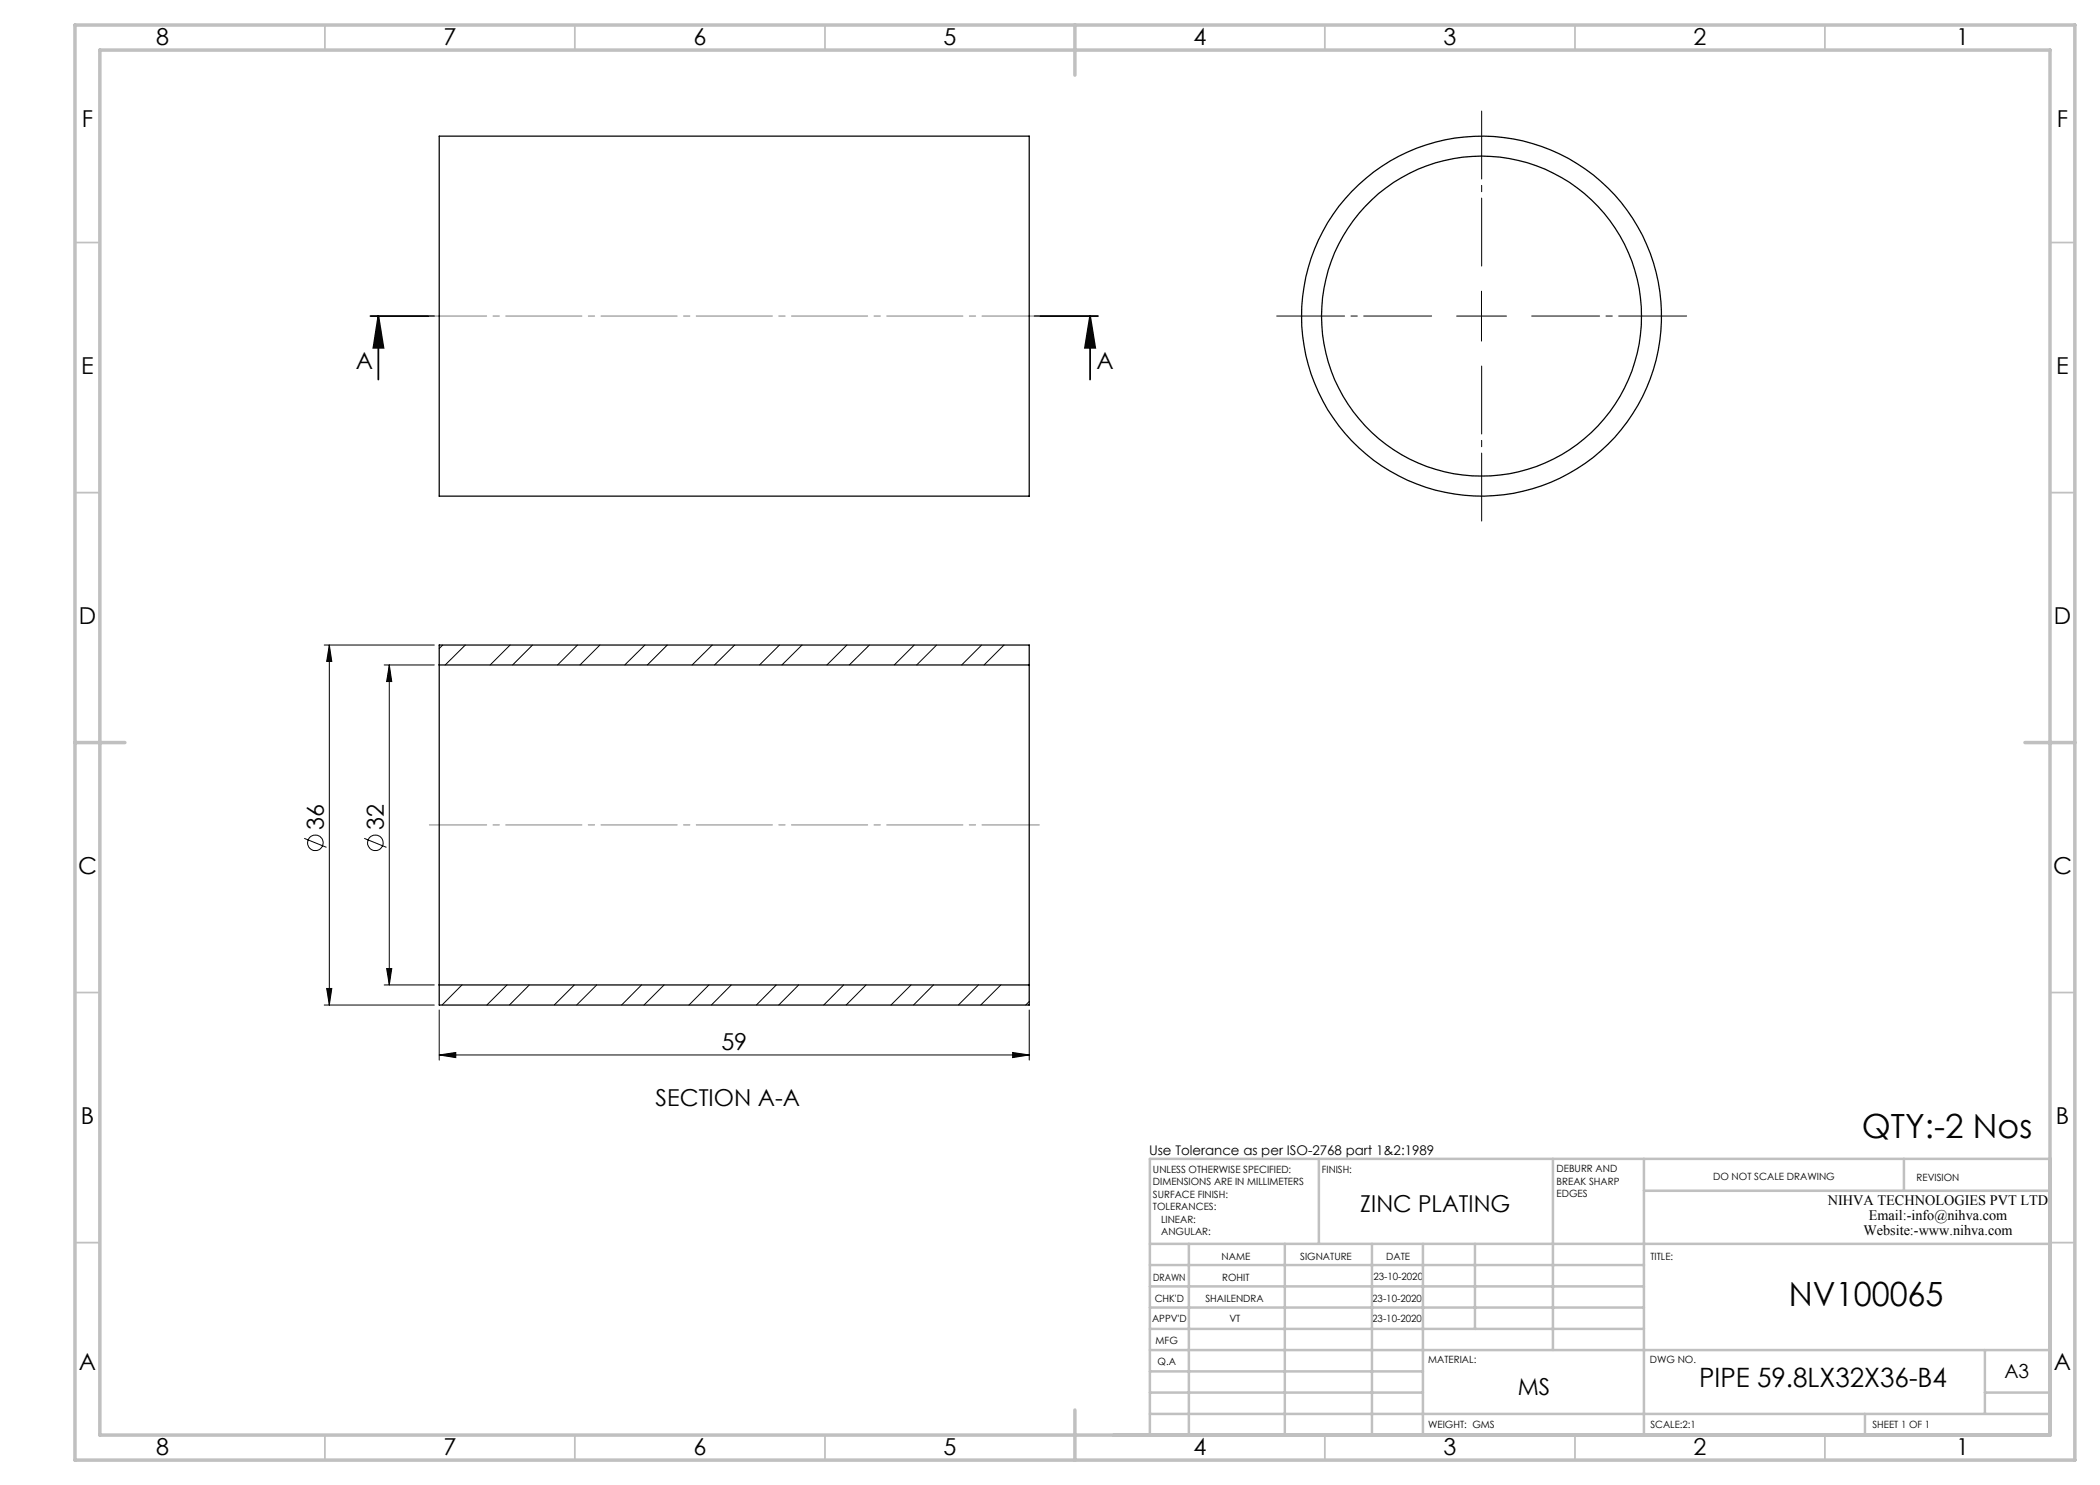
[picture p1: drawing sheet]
<svg xmlns="http://www.w3.org/2000/svg" width="420mm" height="297mm" viewBox="0 0 420 297" stroke-linecap="round" stroke-linejoin="round" font-family="sans-serif">
<g fill="none" stroke="#000" stroke-width=".2">
<path d="M296.3 58.2v10M291.3 63.2h10M64.8 129h22.1M65.9 129l.5 3.3h-1.1zM65.9 129v72M76.8 133h10.1M77.9 133l.5 3.3h-1.1zM77.9 133v64M88.5 129l-.7 .7M93.1 129l-4.1 4M102 129l-4 4M106.5 129l-4 4"/>
<path d="M115.5 129l-4 4M120 129l-4 4M129 129l-4 4M133.5 129l-4 4M142.5 129l-4.1 4M146.9 129l-4 4M155.9 129l-4 4M160.4 129l-4 4M169.4 129l-4 4M173.9 129l-4 4M182.8 129l-3.9 4M187.3 129l-4 4"/>
<path d="M196.3 129l-4 4M200.8 129l-4 4M205.8 133h.1M60.9 167.7l4.4 1.8M72.8 167.7l4.5 1.8M65.3 197.7h1.1l-.5 3.3zM76.8 197h10.1M77.3 193.7h1.1l-.5 3.3zM87.9 197l-.1 .1M92.4 197l-4 4M101.4 197l-4 4M105.9 197l-4 4"/>
<path d="M114.9 197l-4.1 4M119.3 197l-4 4M128.3 197l-4 4M132.8 197l-4 4M141.8 197l-4 4M146.3 197l-4 4M155.3 197l-4 4M159.7 197l-3.9 4M168.7 197l-4 4M173.2 197l-4 4M182.2 197l-4 4M186.7 197l-4 4"/>
<path d="M195.7 197l-4 4M200.2 197l-4.1 4M64.8 201h22.1M87.8 211l3.4-.5v1zM87.8 202v10M87.8 211h118M202.5 210.5l3.3 .5-3.3 .5zM205.8 200.3l-.7 .7M205.8 202v10"/>
<circle cx="63.1" cy="168.6" r="1.55"/>
<circle cx="75.1" cy="168.6" r="1.55"/>
</g>
<path d="M74.1 63.2h12.7M75.7 63.2l1 6.4h-2zM75.7 63.2v12.7M206.9 63.2h12.7M218 63.2l1 6.4h-2zM218 63.2v12.7" fill="none" stroke="#000" stroke-width=".35"/>
<path d="M296.3 53.2v-31M286.3 63.2h-31M296.3 73.2v31M306.3 63.2h31" fill="none" stroke="#000" stroke-width=".2" stroke-dasharray="15.2 1.3 1.3 1.3" stroke-dashoffset="1.6"/>
<path d="M85.9 63.2h122M85.9 165h122" fill="none" stroke="#808080" stroke-width=".2" stroke-dasharray="15.2 1.3 1.3 1.3" stroke-dashoffset="3.8"/>
<g fill="none" stroke="#c0c0c0" stroke-width=".35">
<path d="M65 5v5M115 5v5M165 5v5M265 5v5M315 5v5M365 5v5M15 48.5h5M410 48.5h5M15 98.5h5M410 98.5h5M15 198.5h5M410 198.5h5"/>
<path d="M15 248.5h5M410 248.5h5M65 287v5M115 287v5M165 287v5M265 287v5M315 287v5M365 287v5"/>
</g>
<g fill="none" stroke="#c0c0c0" stroke-width=".5">
<path d="M263.8 231.8v17M310.6 231.8v38.2M328.8 231.8v55.2M328.8 238.2h81.2M380.8 231.8v6.4M410 231.8h-180v55.2M230 248.8h180M230 257.3h98.8M230 253h98.8M237.8 248.8v38.2M257 248.8v38.2M274.4 248.8v38.2"/>
<path d="M284.6 248.8v38.2M295 248.8v17M230 265.8h98.8M230 261.5h98.8M230 278.5h54.6M230 274.3h54.6M230 270h180M397 278.5h13M397 270v12.8M230 282.8h180M373 282.8v4.2"/>
</g>
<path d="M15 5h400v287h-400zM20 10h390v277h-390zM215 5v10M15 148.5h10M405 148.5h10M215 282v10" fill="none" stroke="#c0c0c0" stroke-width=".7"/>
<g fill="#000">
<path d="M218 63.2l1 6.4h-2zM75.7 63.2l1 6.4h-2z"/>
<path d="M65.9 129l.5 3.3h-1.1zM65.3 197.7h1.1l-.5 3.3z"/>
<path d="M77.3 193.7h1.1l-.5 3.3zM77.9 133l.5 3.3h-1.1z"/>
<path d="M87.8 211l3.4-.5v1zM202.5 210.5l3.3 .5-3.3 .5z"/>
</g>
<g fill="none" stroke="#000" stroke-width=".25">
<path d="M87.8 27.2h118v72h-118zM87.8 133v64M87.8 133v-4h118v4M87.8 133h118M205.8 133v64M87.8 197v4h118v-4M87.8 197h118"/>
<circle cx="296.3" cy="63.2" r="32"/>
<circle cx="296.3" cy="63.2" r="36"/>
</g>
<g font-size="6.7">
<text x="372.4" y="227.5">QTY:-2 Nos</text>
<text x="357.8" y="261.1">NV100065</text>
</g>
<text font-size="5.3" x="339.8" y="277.4">PIPE 59.8LX32X36-B4</text>
<g font-size="4.7">
<text x="31.2" y="9">8</text>
<text x="88.7" y="9">7</text>
<text x="138.7" y="9">6</text>
<text x="188.7" y="9">5</text>
<text x="238.7" y="9">4</text>
<text x="288.7" y="9">3</text>
<text x="338.7" y="9">2</text>
<text x="391.2" y="9">1</text>
<text x="16.4" y="25.5">F</text>
<text x="411.4" y="25.5">F</text>
<text x="16.3" y="74.7">E</text>
<text x="71.2" y="73.8">A</text>
<text x="219.3" y="73.8">A</text>
<text x="411.2" y="74.7">E</text>
<text x="15.8" y="124.7">D</text>
<text x="410.8" y="124.7">D</text>
<text x="64.8" y="166" transform="rotate(-90 64.8 166)">36</text>
<text x="76.8" y="166" transform="rotate(-90 76.8 166)">32</text>
<text x="15.6" y="174.7">C</text>
<text x="410.6" y="174.7">C</text>
<text x="144.3" y="210">59</text>
<text x="131.1" y="221.1">SECTION A-A</text>
<text x="16.2" y="224.7">B</text>
<text x="411.2" y="224.7">B</text>
<text x="272.1" y="242.4">ZINC PLATING</text>
<text x="15.8" y="274">A</text>
<text x="410.8" y="274">A</text>
<text x="303.6" y="279.1">MS</text>
<text x="31.2" y="291">8</text>
<text x="88.7" y="291">7</text>
<text x="138.7" y="291">6</text>
<text x="188.7" y="291">5</text>
<text x="238.7" y="291">4</text>
<text x="288.7" y="291">3</text>
<text x="338.7" y="291">2</text>
<text x="391.2" y="291">1</text>
</g>
<text font-size="3.9" x="400.9" y="275.5">A3</text>
<g font-size="2.9">
<text x="365.6" y="241">NIHVA TECHNOLOGIES PVT LTD</text>
<text x="373.8" y="244">Email:-info@nihva.com</text>
<text x="372.7" y="247">Website:-www.nihva.com</text>
</g>
<text font-size="2.7" x="229.8" y="231.1">Use Tolerance as per ISO-2768 part 1&amp;2:1989</text>
<g font-size="2">
<text x="230.6" y="234.6">UNLESS OTHERWISE SPECIFIED:</text>
<text x="230.6" y="237.1">DIMENSIONS ARE IN MILLIMETERS</text>
<text x="230.6" y="239.6">SURFACE FINISH:</text>
<text x="264.4" y="234.6">FINISH:</text>
<text x="311.3" y="234.5">DEBURR AND</text>
<text x="311.3" y="237">BREAK SHARP</text>
<text x="311.3" y="239.5">EDGES</text>
<text x="342.6" y="236">DO NOT SCALE DRAWING</text>
<text x="383.3" y="236.2">REVISION</text>
<text x="230.6" y="242.1">TOLERANCES:</text>
<text x="232.2" y="244.6">LINEAR:</text>
<text x="232.2" y="247.1">ANGULAR:</text>
<text x="244.3" y="252">NAME</text>
<text x="260" y="251.9">SIGNATURE</text>
<text x="277.2" y="251.9">DATE</text>
<text x="330.1" y="251.9">TITLE:</text>
<text x="230.6" y="256.1">DRAWN</text>
<text x="244.4" y="256.1">ROHIT</text>
<text x="274.7" y="255.9">23-10-2020</text>
<text x="230.9" y="260.3">CHK'D</text>
<text x="241.1" y="260.3">SHAILENDRA</text>
<text x="274.4" y="260.3">23-10-2020</text>
<text x="230.4" y="264.4">APPV'D</text>
<text x="231.1" y="268.8">MFG</text>
<text x="245.9" y="264.4">VT</text>
<text x="274.4" y="264.4">23-10-2020</text>
<text x="231.5" y="273">Q.A</text>
<text x="285.6" y="272.5">MATERIAL:</text>
<text x="330" y="272.5">DWG NO.</text>
<text x="285.6" y="285.5">WEIGHT: GMS</text>
<text x="330.1" y="285.6">SCALE:2:1</text>
<text x="374.5" y="285.6">SHEET 1 OF 1</text>
</g>
</svg>
